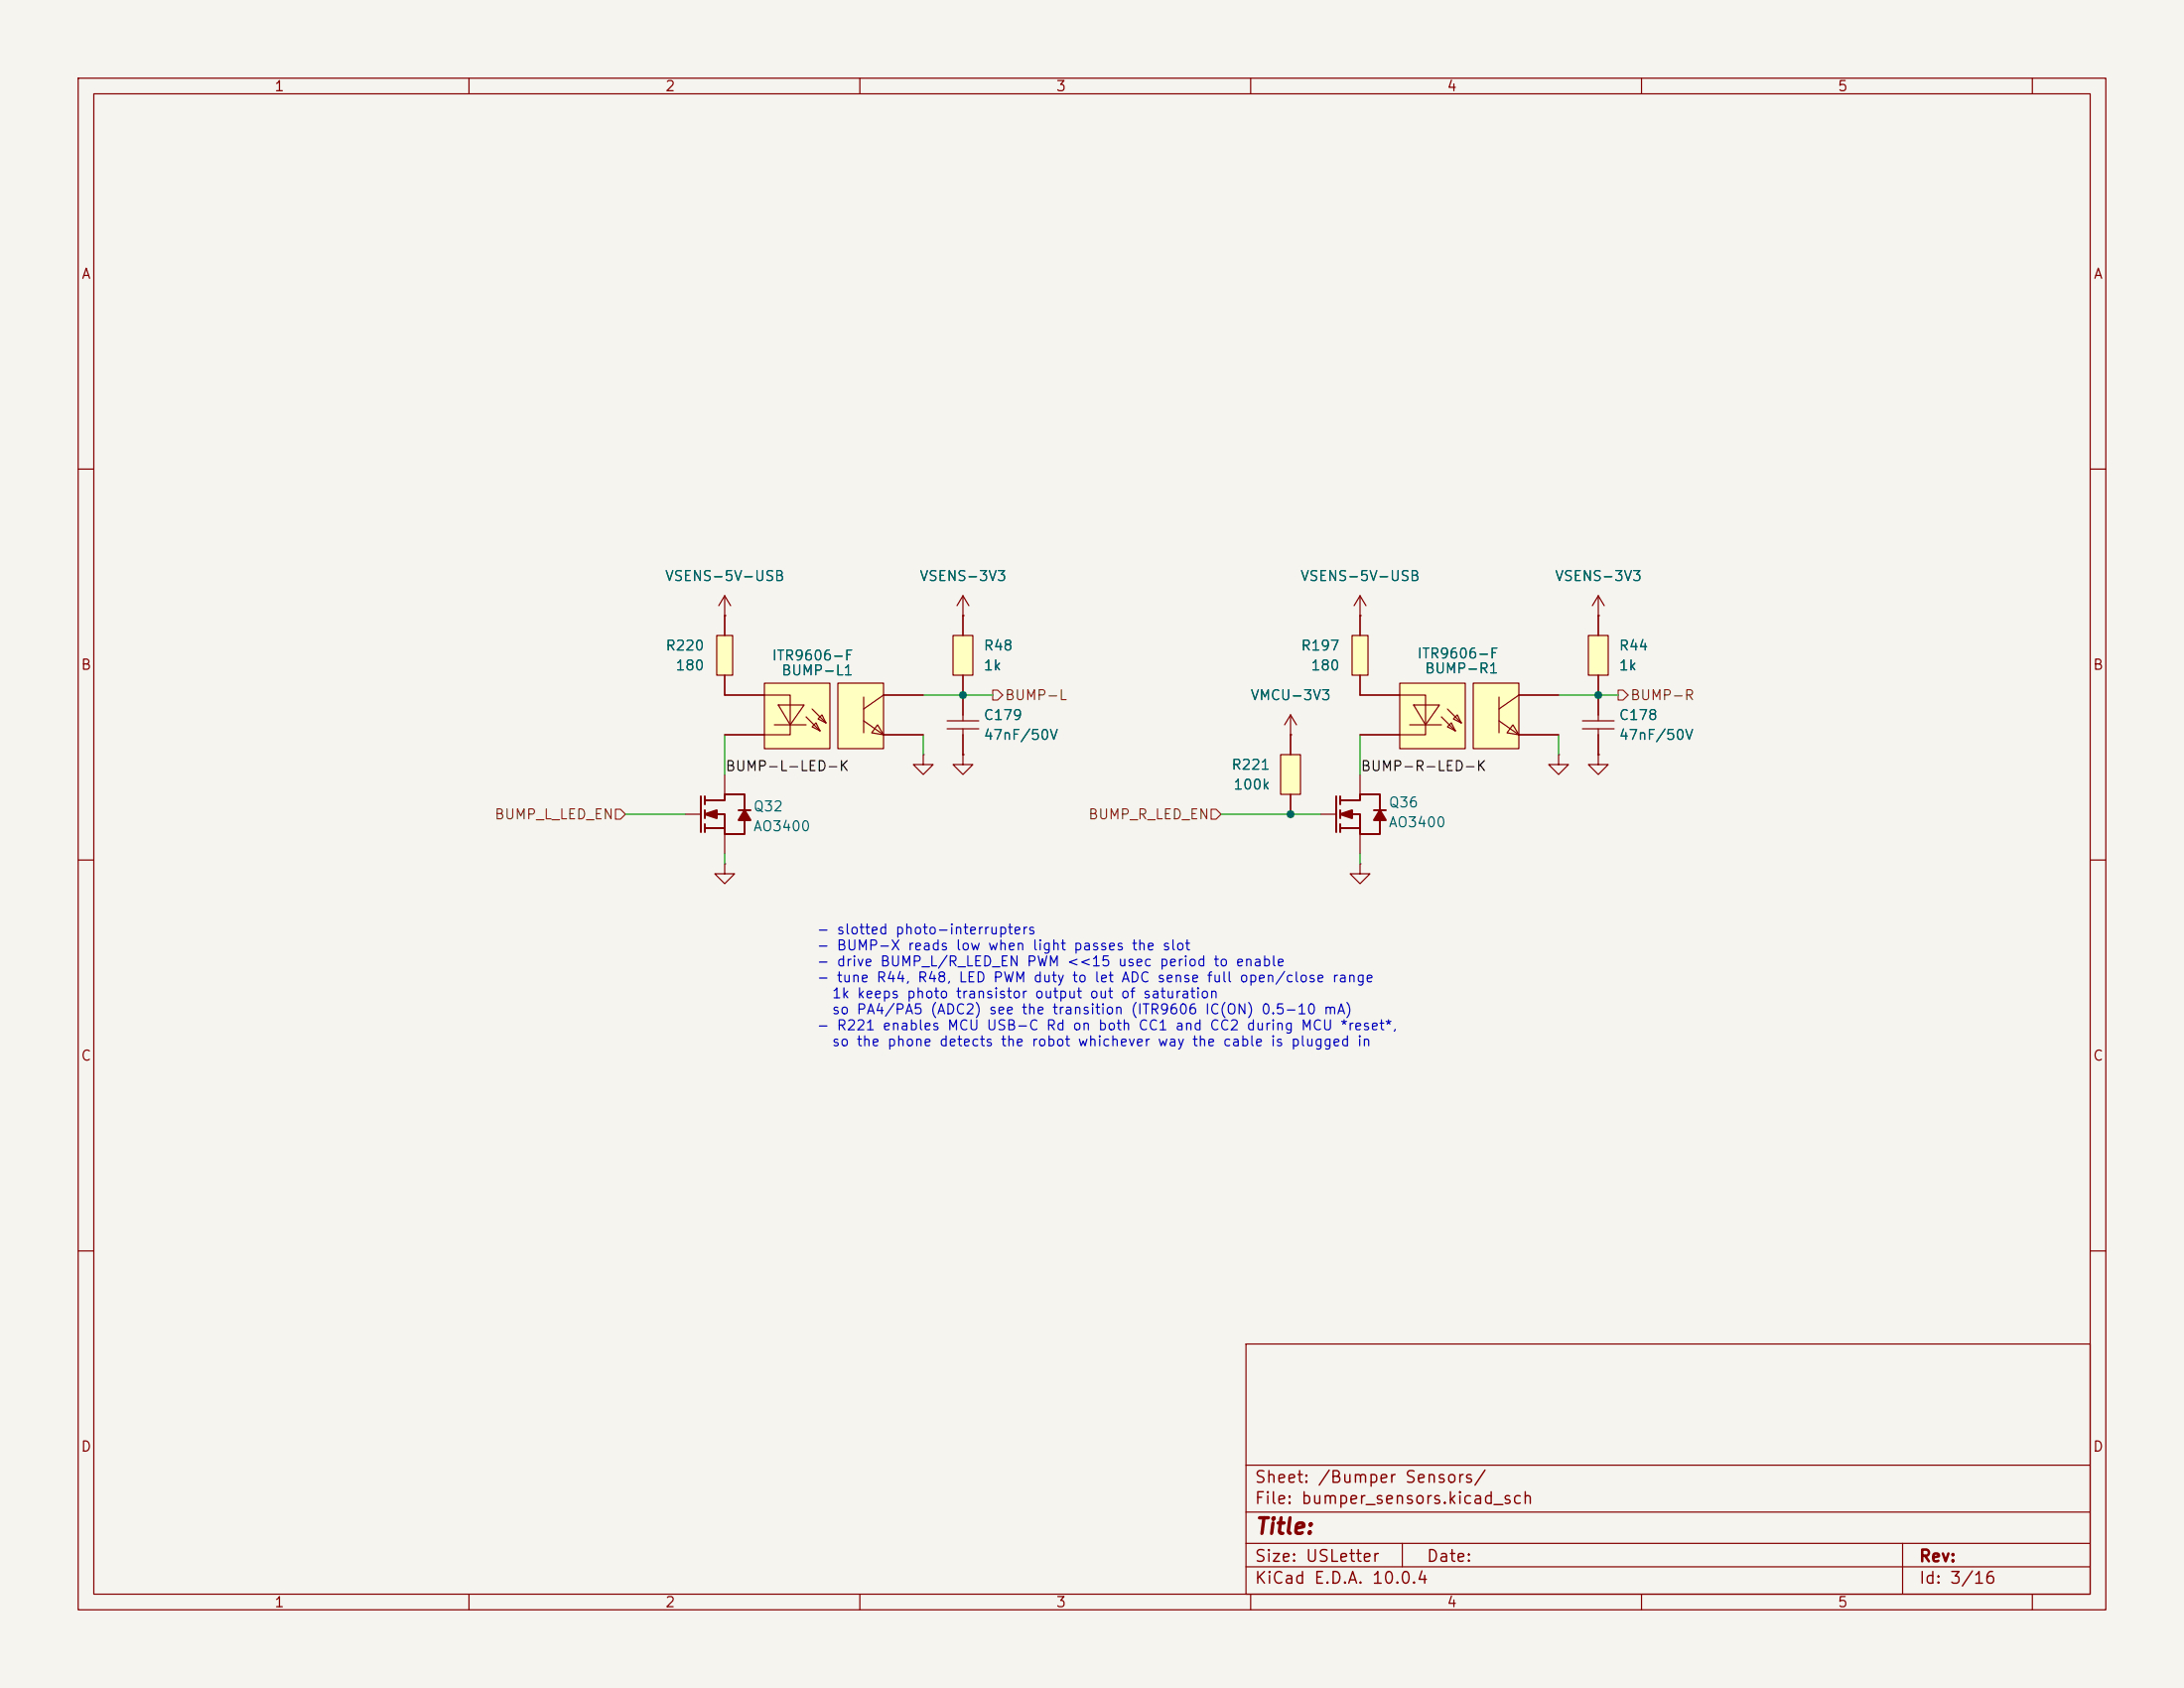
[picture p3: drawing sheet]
<svg xmlns="http://www.w3.org/2000/svg" width="279mm" height="216mm" viewBox="0 0 279 216" stroke-linecap="round" stroke-linejoin="round" font-family="sans-serif">
<path d="M0 0h279.4v215.9h-279.4z" fill="#f5f4ef" stroke="#f5f4ef" stroke-width=".13"/>
<g fill="none" stroke="#840000" stroke-width=".15">
<path d="M10 10h259.4v195.9h-259.4zM12 12h255.4v191.9h-255.4zM60 10v2M110 10v2M160 10v2M210 10v2M260 10v2M10 60h2M174 78.7h.1M174 76.2l-.8 1.3M174 76.2l.8 1.3M174 76.2v2.5"/>
<path d="M267.4 60h2M174 99.1v2.5M204.5 96.5v1.3h1.2l-1.2 1.3-1.3-1.3h1.3M204.5 96.5h.1M10 110h2M168.9 104.1h2M174 106.7v2.5M267.4 110h2M10 160h2M159.4 171.9h108v32h-108zM267.4 160h2M159.4 197.4h108"/>
<path d="M159.4 193.4h108M159.4 187.4h108M179.4 197.4v3M243.4 197.4v6.5M60 203.9v2M110 203.9v2M159.4 200.4h108M160 203.9v2M210 203.9v2M260 203.9v2"/>
</g>
<path d="M170.9 101.9v4.5M171.4 102.4h2.6v-.8h2.5v2M171.4 104.1h2.6v2.6h2.5v-1.8M171.4 101.9v1M171.4 103.6v1M171.4 105.4v1M171.4 105.9h2.6M175.8 103.6h1.5" fill="none" stroke="#840000" stroke-width=".25"/>
<g fill="#840000" stroke="#840000" stroke-width=".25">
<path d="M171.4 104.1l1.6-.5v1z"/>
<path d="M176.5 103.6l.8 1.3h-1.5z"/>
</g>
<path d="M173 81.3h2v5.1h-2z" fill="#ffffc2"/>
<path d="M174 78.7v2.6M173 81.3h2v5.1h-2zM174 86.4v2.5" fill="none" stroke="#840000" stroke-width=".15"/>
<g fill="#ffffc2">
<path d="M179.1 87.4h8.3v8.4h-8.3z"/>
<path d="M180.9 90.2h3.2l-1.7 2.5z"/>
<path d="M185.7 92.5l.5 1-1-.5z"/>
<path d="M185.9 92l.5-.6 .5 1.1z"/>
<path d="M188.5 87.4h5.8v8.4h-5.8z"/>
<path d="M193.6 92.7l.7 1.3-1.5-.3z"/>
</g>
<g fill="none" stroke="#840000" stroke-width=".15">
<path d="M123.2 78.7h.1M123.2 76.2l-.8 1.3M123.2 76.2l.8 1.3M123.2 76.2v2.5M165.1 94h.1M165.1 91.4l-.8 1.3M165.1 91.4l.8 1.3M165.1 91.4v2.6M174 88.9h8.4v5.1h-8.4M179.1 87.4h8.3v8.4h-8.3zM180.3 92.7h4.1M180.9 90.2h3.2l-1.7 2.5z"/>
<path d="M184.4 91.7l1.8 1.8M185.2 90.7l1.7 1.8M185.7 92.5l.5 1-1-.5zM185.9 92l.5-.6 .5 1.1zM188.5 87.4h5.8v8.4h-5.8zM191.8 89.2v4.5M191.8 92.2l2.5 1.8M193.6 92.7l.7 1.3-1.5-.3zM194.3 94h5.1M199.4 88.9h-5.1l-2.5 1.8"/>
</g>
<path d="M163.8 96.5h2.6v5.1h-2.6z" fill="#ffffc2"/>
<g fill="none" stroke="#840000" stroke-width=".15">
<path d="M204.5 78.7h.1M204.5 76.2l-.8 1.3M204.5 76.2l.7 1.3M204.5 76.2v2.5M118.1 96.5v1.3h1.3l-1.3 1.3-1.3-1.3h1.3M118.1 96.5h.1M121.2 92.2h4M121.2 93.2h4M123.2 96.5v1.3h1.3l-1.3 1.3-1.3-1.3h1.3M123.2 96.5h.1M123.2 88.9v3.3M123.2 93.2v3.3"/>
<path d="M163.8 96.5h2.6v5.1h-2.6zM165.1 94v2.5M199.4 96.5v1.3h1.3l-1.3 1.3-1.3-1.3h1.3M199.4 96.5h.1M92.7 110.5v1.3h1.3l-1.3 1.2-1.3-1.2h1.3M92.7 110.5h.1M165.1 101.6v2.5M174 110.5v1.3h1.3l-1.3 1.2-1.3-1.2h1.3M174 110.5h.1"/>
</g>
<path d="M203.2 81.3h2.5v5.1h-2.5z" fill="#ffffc2"/>
<path d="M92.7 78.7h.1M92.7 76.2l-.8 1.3M92.7 76.2l.8 1.3M92.7 76.2v2.5M204.5 78.7v2.6M203.2 81.3h2.5v5.1h-2.5zM204.5 86.4v2.5" fill="none" stroke="#840000" stroke-width=".15"/>
<g fill="#ffffc2">
<path d="M97.8 87.4h8.4v8.4h-8.4z"/>
<path d="M99.6 90.2h3.3l-1.8 2.5z"/>
<path d="M103.9 93l.5-.5 .5 1z"/>
<path d="M105.2 91.4l.5 1.1-1-.5z"/>
<path d="M107.2 87.4h5.8v8.4h-5.8z"/>
<path d="M112.3 92.7l.7 1.3-1.5-.3z"/>
</g>
<g fill="none" stroke="#840000" stroke-width=".15">
<path d="M92.7 88.9h8.4v5.1h-8.4M97.8 87.4h8.4v8.4h-8.4zM99.1 92.7h4M99.6 90.2h3.3l-1.8 2.5zM103.1 91.7l1.8 1.8M103.9 93l.5-.5 .5 1zM103.9 90.7l1.8 1.8M105.2 91.4l.5 1.1-1-.5zM107.2 87.4h5.8v8.4h-5.8zM110.5 89.2v4.5M110.5 92.2l2.5 1.8M112.3 92.7l.7 1.3-1.5-.3z"/>
<path d="M113 94h5.1M118.1 88.9h-5.1l-2.5 1.8"/>
</g>
<path d="M91.7 81.3h2v5.1h-2z" fill="#ffffc2"/>
<path d="M92.7 78.7v2.6M91.7 81.3h2v5.1h-2zM92.7 86.4v2.5M92.7 99.1v2.5M202.4 92.2h4.1M202.4 93.2h4.1M204.5 88.9v3.3M204.5 93.2v3.3M87.6 104.1h2.1M92.7 106.7v2.5" fill="none" stroke="#840000" stroke-width=".15"/>
<path d="M89.7 101.9v4.5M90.2 102.4h2.5v-.8h2.5v2M90.2 104.1h2.5v2.6h2.5v-1.8M90.2 101.9v1M90.2 103.6v1M90.2 105.4v1M90.2 105.9h2.5M94.5 103.6h1.5" fill="none" stroke="#840000" stroke-width=".25"/>
<g fill="#840000" stroke="#840000" stroke-width=".25">
<path d="M90.2 104.1l1.5-.5v1z"/>
<path d="M95.2 103.6l.8 1.3h-1.5z"/>
</g>
<path d="M121.9 81.3h2.6v5.1h-2.6z" fill="#ffffc2"/>
<g fill="none" stroke="#840000" stroke-width=".15">
<path d="M92.7 78.7h.1M92.7 78.7v2.6M123.2 78.7h.1M123.2 78.7v2.6M174 78.7h.1M174 78.7v2.6M204.5 78.7h.1M204.5 78.7v2.6M92.7 86.4v2.5h5.1M92.7 94h5.1M113 88.9h5.1M113 94h5.1"/>
<path d="M121.9 81.3h2.6v5.1h-2.6zM123.2 96.5h.1M123.2 86.4v5M123.2 94v2.5M165.1 94h.1M165.1 94v2.5M174 86.4v2.5h5.1M174 94h5.1M194.3 88.9h5.1M194.3 94h5.1M204.5 96.5h.1M204.5 86.4v5"/>
<path d="M204.5 94v2.5M165.1 101.6v2.5"/>
</g>
<path d="M127 88.3h.6l.7 .6-.7 .6h-.6zM207 88.3h.6l.7 .6-.7 .6h-.6zM78.7 103.5h.7l.6 .6-.6 .7h-.7zM154.9 103.5h.7l.6 .6-.6 .7h-.7z" fill="none" stroke="#725600" stroke-width=".15"/>
<path d="M92.7 94v5.1M118.1 88.9h8.9M118.1 94v2.5M174 94v5.1M199.4 88.9h7.6M199.4 94v2.5M80 104.1h7.6M92.7 109.2v1.3M156.2 104.1h12.7M174 109.2v1.3" fill="none" stroke="#009600" stroke-width=".15"/>
<g fill="#009600" stroke="#009600" stroke-width=".13">
<circle cx="165.1" cy="104.1" r=".46"/>
<circle cx="204.5" cy="88.9" r=".46"/>
<circle cx="123.2" cy="88.9" r=".46"/>
</g>
<text font-size="2" fill="#840000" x="160.4" y="196.7">Title:</text>
<g font-size="1.5" fill="#840000">
<text x="160.4" y="190">Sheet: /Bumper Sensors/</text>
<text x="160.4" y="192.7">File: bumper_sensors.kicad_sch</text>
<text x="160.4" y="202.9">KiCad E.D.A. 10.0.4</text>
<text x="160.4" y="200.1">Size: USLetter</text>
<text x="182.4" y="200.1">Date:</text>
<text x="245.4" y="200.1">Rev:</text>
<text x="245.4" y="202.9">Id: 3/16</text>
</g>
<g font-size="1.3" fill="#840000">
<text x="35" y="12">1</text>
<text x="85" y="12">2</text>
<text x="135" y="12">3</text>
<text x="185" y="12">4</text>
<text x="235" y="12">5</text>
<text x="10.3" y="36">A</text>
<text x="267.7" y="36">A</text>
<text x="10.3" y="86">B</text>
<text x="267.7" y="86">B</text>
<text x="10.3" y="136">C</text>
<text x="267.7" y="136">C</text>
<text x="10.3" y="186">D</text>
<text x="267.7" y="186">D</text>
<text x="35" y="205.9">1</text>
<text x="85" y="205.9">2</text>
<text x="135" y="205.9">3</text>
<text x="185" y="205.9">4</text>
<text x="235" y="205.9">5</text>
</g>
<g font-size="1.3" fill="#006464">
<text x="85" y="74.6">VSENS-5V-USB</text>
<text x="117.6" y="74.6">VSENS-3V3</text>
<text x="166.3" y="74.6">VSENS-5V-USB</text>
<text x="198.8" y="74.6">VSENS-3V3</text>
<text x="85.1" y="83.5">R220</text>
<text x="125.7" y="83.5">R48</text>
<text x="166.3" y="83.5">R197</text>
<text x="207" y="83.5">R44</text>
<text x="86.3" y="86.1">180</text>
<text x="98.7" y="84.8">ITR9606-F</text>
<text x="99.9" y="86.7">BUMP-L1</text>
<text x="125.7" y="86.1">1k</text>
<text x="159.9" y="89.9">VMCU-3V3</text>
<text x="167.6" y="86.1">180</text>
<text x="181.2" y="84.5">ITR9606-F</text>
<text x="182.2" y="86.4">BUMP-R1</text>
<text x="207" y="86.1">1k</text>
<text x="125.7" y="92.4">C179</text>
<text x="125.7" y="95">47nF/50V</text>
<text x="207" y="92.4">C178</text>
<text x="207" y="95">47nF/50V</text>
<text x="157.4" y="98.8">R221</text>
<text x="157.7" y="101.3">100k</text>
<text x="96.3" y="104.1">Q32</text>
<text x="96.3" y="106.6">AO3400</text>
<text x="177.6" y="103.6">Q36</text>
<text x="177.6" y="106.1">AO3400</text>
</g>
<g font-size="1.3" fill="#725600">
<text x="128.5" y="89.9">BUMP-L</text>
<text x="208.5" y="89.9">BUMP-R</text>
<text x="63.2" y="105.1">BUMP_L_LED_EN</text>
<text x="139.1" y="105.1">BUMP_R_LED_EN</text>
</g>
<g font-size="1.3" fill="#0f0f0f">
<text x="92.7" y="98.9">BUMP-L-LED-K</text>
<text x="174" y="98.9">BUMP-R-LED-K</text>
</g>
<g font-size="1.3" fill="#0000c2">
<text x="104.4" y="119.8">- slotted photo-interrupters</text>
<text x="104.4" y="121.9">- BUMP-X reads low when light passes the slot</text>
<text x="104.4" y="123.9">- drive BUMP_L/R_LED_EN PWM &lt;&lt;15 usec period to enable</text>
<text x="104.4" y="126">- tune R44, R48, LED PWM duty to let ADC sense full open/close range</text>
<text x="106.3" y="128">1k keeps photo transistor output out of saturation</text>
<text x="106.3" y="130.1">so PA4/PA5 (ADC2) see the transition (ITR9606 IC(ON) 0.5-10 mA)</text>
<text x="104.4" y="132.1">- R221 enables MCU USB-C Rd on both CC1 and CC2 during MCU *reset*,</text>
<text x="106.3" y="134.1">so the phone detects the robot whichever way the cable is plugged in</text>
</g>
</svg>
